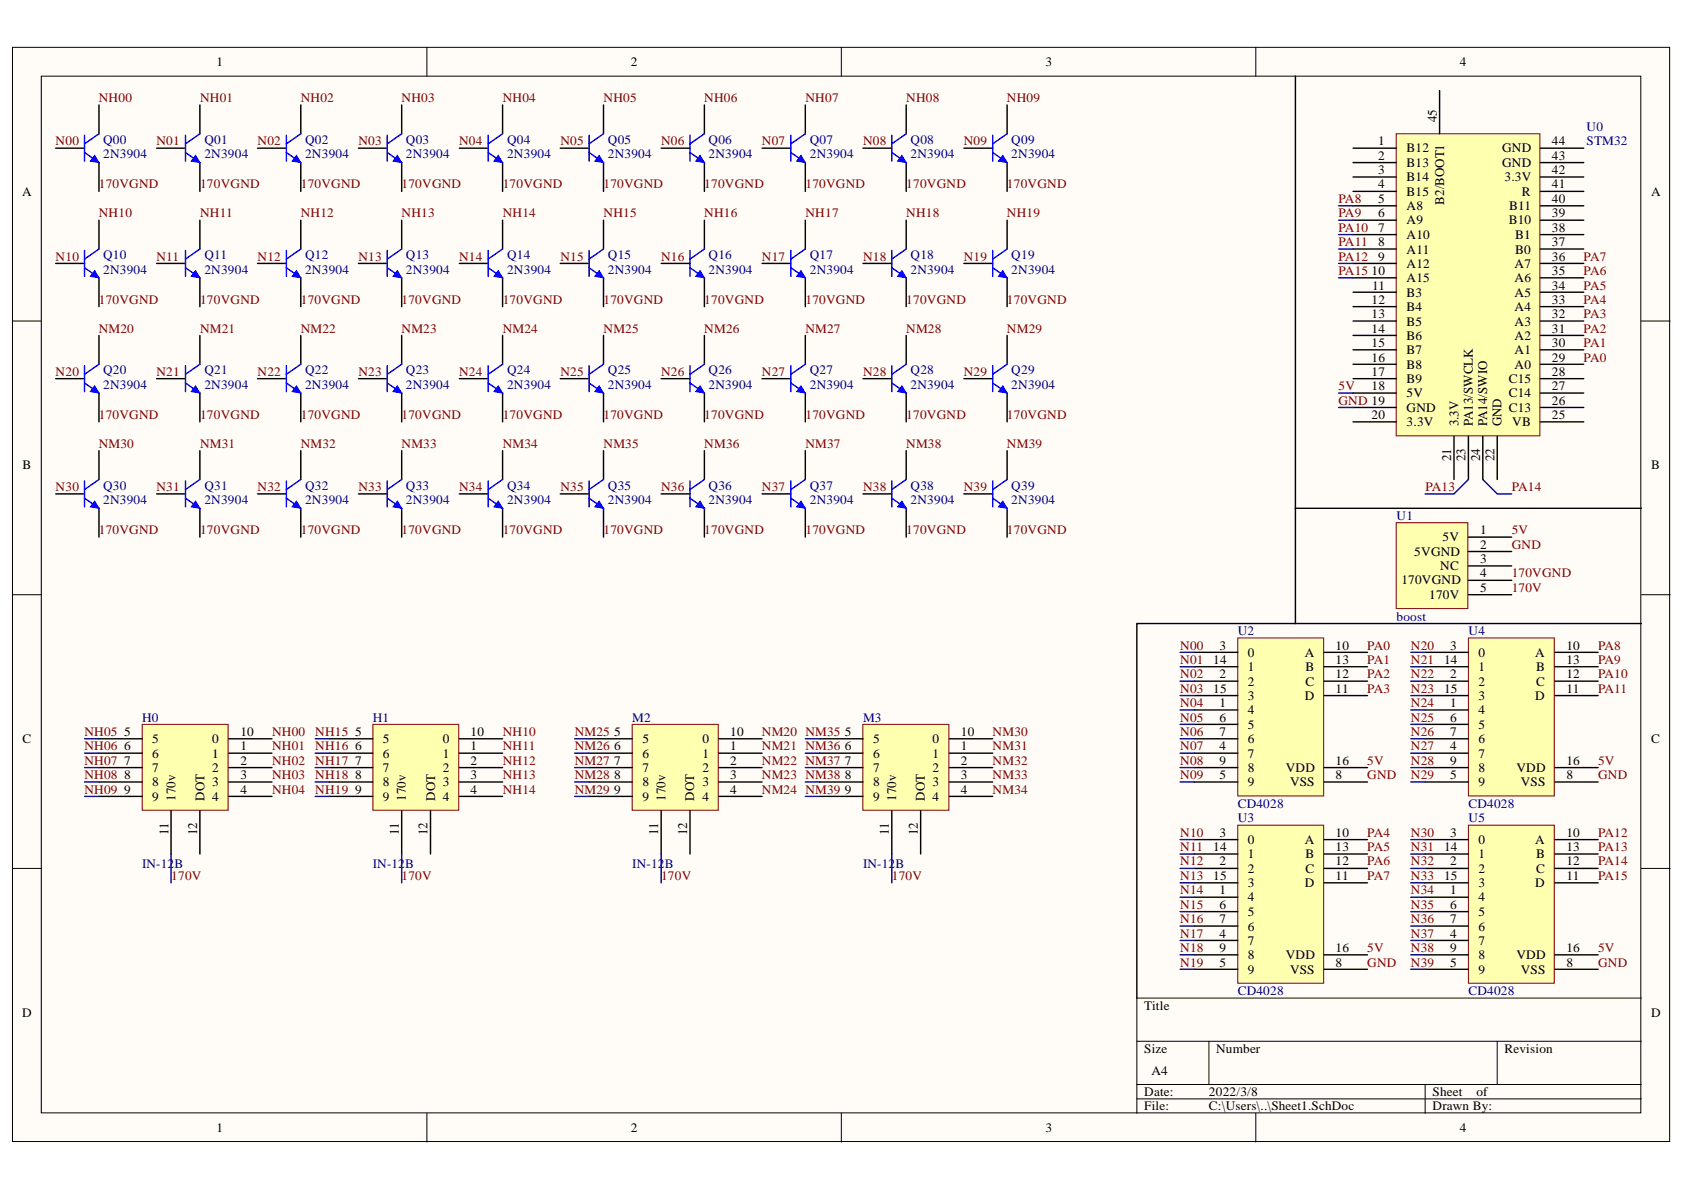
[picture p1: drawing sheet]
# Altium project PCB_Project_1.PrjPcb
1 sheet, 51 parts. Net scope: global (net labels, ports and power ports of the same name join across sheets).
Board file: PCB1.PcbDoc

## Sheet Sheet1.SchDoc
size A4

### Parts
BT0  Battery  [BAT-2]
H0  IN-12B  [IN-12B base]
H1  IN-12B  [IN-12B base]
M2  IN-12B  [IN-12B base]
M3  IN-12B  [IN-12B base]
Q00  2N3904  [TO-92]
Q01  2N3904  [TO-92]
Q02  2N3904  [TO-92]
Q03  2N3904  [TO-92]
Q04  2N3904  [TO-92]
Q05  2N3904  [TO-92]
Q06  2N3904  [TO-92]
Q07  2N3904  [TO-92]
Q08  2N3904  [TO-92]
Q09  2N3904  [TO-92]
Q10  2N3904  [TO-92]
Q11  2N3904  [TO-92]
Q12  2N3904  [TO-92]
Q13  2N3904  [TO-92]
Q14  2N3904  [TO-92]
Q15  2N3904  [TO-92]
Q16  2N3904  [TO-92]
Q17  2N3904  [TO-92]
Q18  2N3904  [TO-92]
Q19  2N3904  [TO-92]
Q20  2N3904  [TO-92]
Q21  2N3904  [TO-92]
Q22  2N3904  [TO-92]
Q23  2N3904  [TO-92]
Q24  2N3904  [TO-92]
Q25  2N3904  [TO-92]
Q26  2N3904  [TO-92]
Q27  2N3904  [TO-92]
Q28  2N3904  [TO-92]
Q29  2N3904  [TO-92]
Q30  2N3904  [TO-92]
Q31  2N3904  [TO-92]
Q32  2N3904  [TO-92]
Q33  2N3904  [TO-92]
Q34  2N3904  [TO-92]
Q35  2N3904  [TO-92]
Q36  2N3904  [TO-92]
Q37  2N3904  [TO-92]
Q38  2N3904  [TO-92]
Q39  2N3904  [TO-92]
U0  STM32  [STM32]
U1  boost  [HDR1X5]
U2  CD4028  [CD4028]
U3  CD4028  [CD4028]
U4  CD4028  [CD4028]
U5  CD4028  [CD4028]

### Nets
5V: BT0.1(+) U0.18(5V) U1.1(5V) U2.16(VDD) U3.16(VDD) U4.16(VDD) U5.16(VDD)
170V: H0.11(170v) H1.11(170v) M2.11(170v) M3.11(170v) U1.5(170V)
170VGND: Q00.1(E) Q01.1(E) Q02.1(E) Q03.1(E) Q04.1(E) Q05.1(E) Q06.1(E) Q07.1(E) Q08.1(E) Q09.1(E) Q10.1(E) Q11.1(E) Q12.1(E) Q13.1(E) Q14.1(E) Q15.1(E) Q16.1(E) Q17.1(E) Q18.1(E) Q19.1(E) Q20.1(E) Q21.1(E) Q22.1(E) Q23.1(E) Q24.1(E) Q25.1(E) Q26.1(E) Q27.1(E) Q28.1(E) Q29.1(E) Q30.1(E) Q31.1(E) Q32.1(E) Q33.1(E) Q34.1(E) Q35.1(E) Q36.1(E) Q37.1(E) Q38.1(E) Q39.1(E) U1.4(170VGND)
GND: BT0.2(-) U0.19(GND) U1.2(5VGND) U2.8(VSS) U3.8(VSS) U4.8(VSS) U5.8(VSS)
N00: Q00.2(B) U2.3(0)
N01: Q01.2(B) U2.14(1)
N02: Q02.2(B) U2.2
N03: Q03.2(B) U2.15(3)
N04: Q04.2(B) U2.1(4)
N05: Q05.2(B) U2.6(5)
N06: Q06.2(B) U2.7(6)
N07: Q07.2(B) U2.4(7)
N08: Q08.2(B) U2.9(8)
N09: Q09.2(B) U2.5(9)
N10: Q10.2(B) U3.3(0)
N11: Q11.2(B) U3.14(1)
N12: Q12.2(B) U3.2
N13: Q13.2(B) U3.15(3)
N14: Q14.2(B) U3.1(4)
N15: Q15.2(B) U3.6(5)
N16: Q16.2(B) U3.7(6)
N17: Q17.2(B) U3.4(7)
N18: Q18.2(B) U3.9(8)
N19: Q19.2(B) U3.5(9)
N20: Q20.2(B) U4.3(0)
N21: Q21.2(B) U4.14(1)
N22: Q22.2(B) U4.2
N23: Q23.2(B) U4.15(3)
N24: Q24.2(B) U4.1(4)
N25: Q25.2(B) U4.6(5)
N26: Q26.2(B) U4.7(6)
N27: Q27.2(B) U4.4(7)
N28: Q28.2(B) U4.9(8)
N29: Q29.2(B) U4.5(9)
N30: Q30.2(B) U5.3(0)
N31: Q31.2(B) U5.14(1)
N32: Q32.2(B) U5.2
N33: Q33.2(B) U5.15(3)
N34: Q34.2(B) U5.1(4)
N35: Q35.2(B) U5.6(5)
N36: Q36.2(B) U5.7(6)
N37: Q37.2(B) U5.4(7)
N38: Q38.2(B) U5.9(8)
N39: Q39.2(B) U5.5(9)
NH00: H0.10(0) Q00.3(C)
NH01: H0.1 Q01.3(C)
NH02: H0.2 Q02.3(C)
NH03: H0.3 Q03.3(C)
NH04: H0.4 Q04.3(C)
NH05: H0.5 Q05.3(C)
NH06: H0.6 Q06.3(C)
NH07: H0.7 Q07.3(C)
NH08: H0.8 Q08.3(C)
NH09: H0.9 Q09.3(C)
NH10: H1.10(0) Q10.3(C)
NH11: H1.1 Q11.3(C)
NH12: H1.2 Q12.3(C)
NH13: H1.3 Q13.3(C)
NH14: H1.4 Q14.3(C)
NH15: H1.5 Q15.3(C)
NH16: H1.6 Q16.3(C)
NH17: H1.7 Q17.3(C)
NH18: H1.8 Q18.3(C)
NH19: H1.9 Q19.3(C)
NM20: M2.10(0) Q20.3(C)
NM21: M2.1 Q21.3(C)
NM22: M2.2 Q22.3(C)
NM23: M2.3 Q23.3(C)
NM24: M2.4 Q24.3(C)
NM25: M2.5 Q25.3(C)
NM26: M2.6 Q26.3(C)
NM27: M2.7 Q27.3(C)
NM28: M2.8 Q28.3(C)
NM29: M2.9 Q29.3(C)
NM30: M3.10(0) Q30.3(C)
NM31: M3.1 Q31.3(C)
NM32: M3.2 Q32.3(C)
NM33: M3.3 Q33.3(C)
NM34: M3.4 Q34.3(C)
NM35: M3.5 Q35.3(C)
NM36: M3.6 Q36.3(C)
NM37: M3.7 Q37.3(C)
NM38: M3.8 Q38.3(C)
NM39: M3.9 Q39.3(C)
PA0: U0.29(A0) U2.10(A)
PA1: U0.30(A1) U2.13(B)
PA2: U0.31(A2) U2.12(C)
PA3: U0.32(A3) U2.11(D)
PA4: U0.33(A4) U3.10(A)
PA5: U0.34(A5) U3.13(B)
PA6: U0.35(A6) U3.12(C)
PA7: U0.36(A7) U3.11(D)
PA8: U0.5(A8) U4.10(A)
PA9: U0.6(A9) U4.13(B)
PA10: U0.7(A10) U4.12(C)
PA11: U0.8(A11) U4.11(D)
PA12: U0.9(A12) U5.10(A)
PA13: U0.23(PA13/SWCLK) U5.13(B)
PA14: U0.24(PA14/SWIO) U5.12(C)
PA15: U0.10(A15) U5.11(D)

Not connected (* = marked no-connect by the designer): H0 12(DOT); H1 12(DOT); M2 12(DOT); M3 12(DOT); U0 1(B12) 2(B13) 3(B14) 4(B15) 11(B3) 12(B4) 13(B5) 14(B6) 15(B7) 16(B8) 17(B9) 20(3.3V) 21(3.3V) 22(GND) 25(VB) 26(C13) 27(C14) 28(C15) 37(B0) 38(B1) 39(B10) 40(B11) 41(R) 42(3.3V) 43(GND) 44(GND) 45(B2/BOOT1); U1 3(NC)
